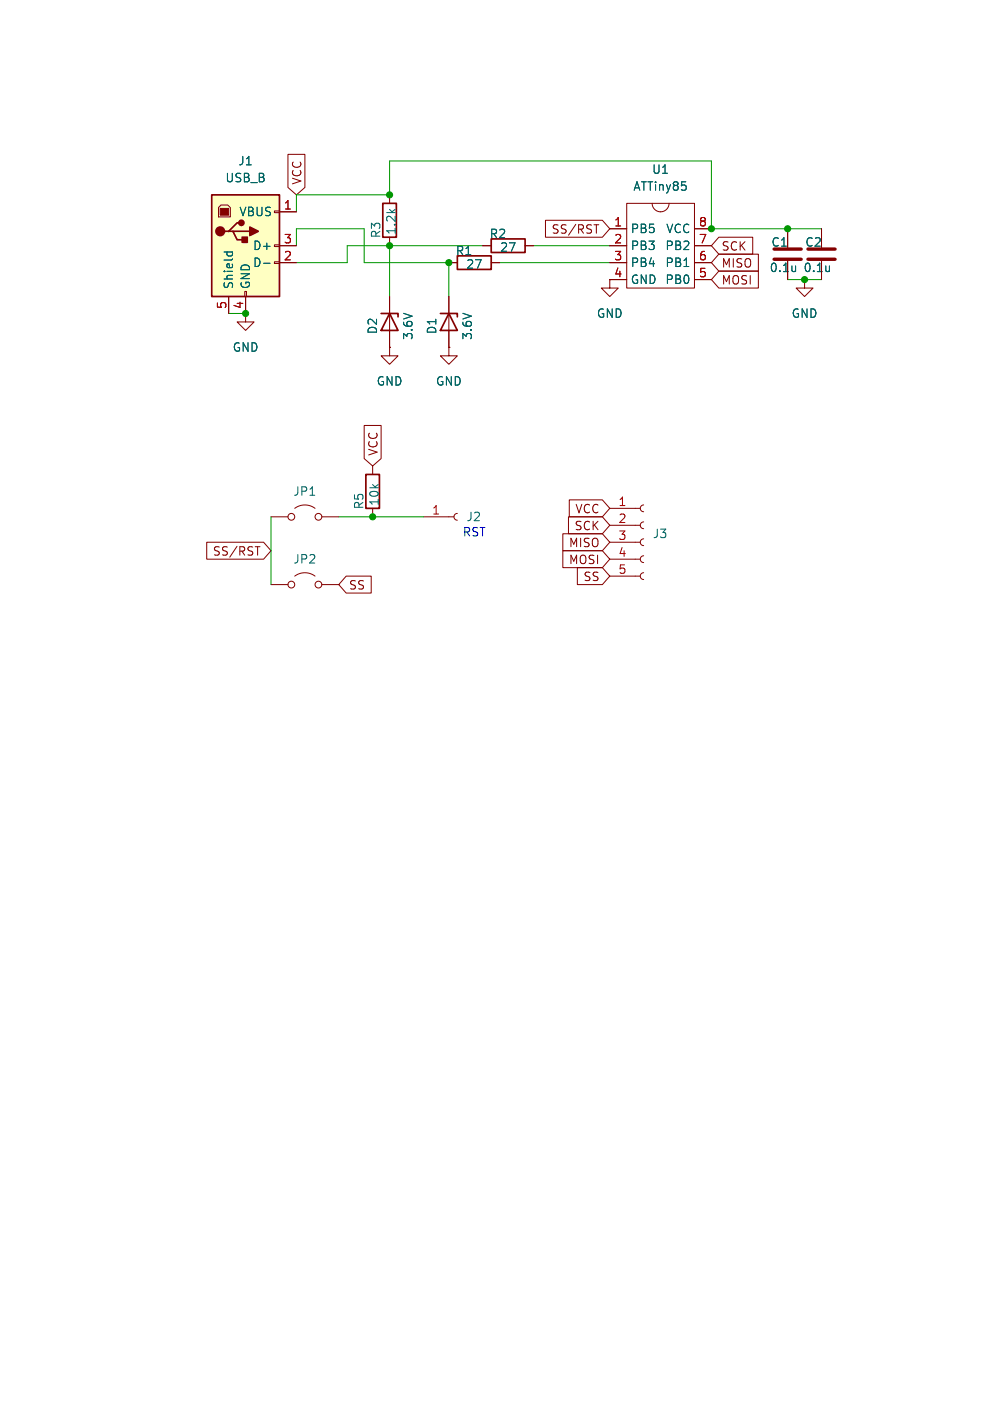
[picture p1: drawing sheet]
<svg xmlns="http://www.w3.org/2000/svg" width="148mm" height="210mm" viewBox="0 0 148 210" stroke-linecap="round" stroke-linejoin="round" font-family="sans-serif">
<path d="M121.2 37.3h4M121.2 38.9h4" fill="none" stroke="#840000" stroke-width=".51"/>
<g fill="none" stroke="#840000" stroke-width=".15">
<path d="M123.2 34.3v2.8M123.2 39.1v2.8M36.8 47v1.3h1.3l-1.3 1.2-1.2-1.2h1.2M58.4 52.1v1.2h1.3l-1.3 1.3-1.3-1.3h1.3M58.4 52.1h.1M58.4 44.5v7.6M67.3 52.1v1.2h1.3l-1.3 1.3-1.3-1.3h1.3M67.3 52.1h.1M67.3 44.5v7.6M63.5 77.5h4.6M68.6 77a.51 .51 0 0 0-.5 .5 .51 .51 0 0 0 .5 .5M91.4 76.2h4.6"/>
<path d="M91.4 78.7h4.6M96.5 75.7a.51 .51 0 0 0-.5 .5 .51 .51 0 0 0 .5 .5M96.5 78.2a.51 .51 0 0 0-.5 .5 .51 .51 0 0 0 .5 .5M40.6 87.6h2.6M44.2 86.4a2.54 2.54 0 0 1 3 0M48.3 87.6h2.5M91.4 81.3h4.6M91.4 83.8h4.6M91.4 86.4h4.6M96.5 80.8a.51 .51 0 0 0-.5 .5 .51 .51 0 0 0 .5 .5M96.5 83.3a.51 .51 0 0 0-.5 .5 .51 .51 0 0 0 .5 .5M96.5 85.9a.51 .51 0 0 0-.5 .5 .51 .51 0 0 0 .5 .5"/>
<circle cx="43.7" cy="87.6" r=".51"/>
<circle cx="47.8" cy="87.6" r=".51"/>
</g>
<path d="M124.4 39.9v.8M124.4 40.6l-.1 .1" fill="none" stroke="#006464" stroke-width=".15"/>
<path d="M57.1 47h2.6v.5M58.4 47l1.3 2.5h-2.6zM66 47h2.6v.5M67.3 47l1.3 2.5h-2.6z" fill="none" stroke="#840000" stroke-width=".25"/>
<path d="M31.7 29.2h10.2v15.3h-10.2z" fill="#ffffc2"/>
<path d="M31.7 29.2h10.2v15.3h-10.2zM34.3 34.7h.6l.7 1.2h1.2M34.9 34.7h2.6M36.2 33.4h-.6l-1.3 1.3h-.6M57.4 30.5h2v5.1h-2zM68.6 38.4h5.1v2h-5.1zM73.7 35.8h5v2h-5zM54.9 71.1h2v5.1h-2z" fill="none" stroke="#840000" stroke-width=".25"/>
<g fill="none" stroke="#840000" stroke-width=".15">
<path d="M32.8 31.1l.3-.4h1.1l.3 .4v1.4h-1.7zM41.1 31.6h.8v.3h-.8zM41.1 36.7h.8v.3h-.8zM41.1 39.2h.8v.3h-.8zM41.9 31.8h2.5M41.9 36.8h2.5M41.9 39.4h2.5M43.2 23.1h2.5v5l-1.3 1.1-1.2-1.1zM58.4 29.2v1.3M58.4 35.6v1.2M67.3 39.4h1.3M72.4 36.8h1.3"/>
<path d="M73.7 39.4h1.2M78.7 36.8h1.3M81.8 33h8.5l1.1 1.3-1.1 1.3h-8.5zM89.1 33.7h.7M91.4 36.8h2.6M91.4 39.4h2.6M91.4 34.3h2.6M94 30.5h10.1v12.7h-10.1zM97.8 30.5a1.27 1.27 0 0 0 1.3 1.3 1.27 1.27 0 0 0 1.2-1.3M104.1 36.8h2.6M104.1 39.4h2.6M104.1 34.3h2.6"/>
<path d="M107.8 38.1h5.9v2.5h-5.9l-1.1-1.2zM107.8 35.6h5.1v2.5h-5.1l-1.1-1.3zM118.1 34.3v2.8M118.1 39.1v2.8M123.2 34.3v2.8M123.2 39.1v2.8M34.3 44.5v2.5M36.7 43.7h.3v.8h-.3zM36.8 44.5v2.5M58.4 52.1h.1M58.4 44.5v2.5M58.4 49.5v2.6"/>
<path d="M67.3 52.1h.1M67.3 44.5v2.5M67.3 49.5v2.6M94 41.9h-2.6v1.3h1.3l-1.3 1.3-1.2-1.3h1.2M104.1 41.9h2.6M107.8 40.6h5.9v2.6h-5.9l-1.1-1.3zM120.6 41.9v1.3h1.3l-1.3 1.3-1.2-1.3h1.2M120.6 41.9h.1M40.6 77.5h2.6M44.2 76.2a2.54 2.54 0 0 1 3 0M48.3 77.5h2.5M54.6 63.8h2.6v4.9l-1.3 1.2-1.3-1.2z"/>
<path d="M55.9 69.9v1.2M55.9 76.2v1.3M85.2 77.5h5.1l1.1 1.2-1.1 1.3h-5.1zM85.4 74.9h4.9l1.1 1.3-1.1 1.3h-4.9zM31 81.3h8.5l1.1 1.3-1.1 1.2h-8.5zM38.3 82h.7M51.9 86.4h3.8v2.5h-3.8l-1.1-1.3zM84.4 82.5h5.9l1.1 1.3-1.1 1.3h-5.9zM84.4 80h5.9l1.1 1.3-1.1 1.3h-5.9zM86.6 85.1h3.7l1.1 1.3-1.1 1.2h-3.7z"/>
<circle cx="43.7" cy="77.5" r=".51"/>
<circle cx="47.8" cy="77.5" r=".51"/>
</g>
<path d="M33 31.2h1.3v1.1h-1.3z" fill="#840000" stroke="#840000" stroke-width=".15"/>
<g fill="#840000" stroke="#840000" stroke-width=".25">
<path d="M36.3 35.6h.8v.7h-.8z"/>
<path d="M37.5 34l1.2 .7-1.2 .6z"/>
<circle cx="33" cy="34.7" r=".63"/>
<circle cx="36.2" cy="33.4" r=".38"/>
</g>
<path d="M33.6 37.8h1.3M34.1 37.8l-.1 .3M34.8 37.8l.1 .3M39.5 39.5h1M119.3 39.9v.8M124.4 39.9v.8M119.3 40.6l-.1 .1M124.4 40.6l-.1 .1" fill="none" stroke="#006464" stroke-width=".15"/>
<path d="M116.1 37.3h4M116.1 38.9h4" fill="none" stroke="#840000" stroke-width=".51"/>
<path d="M44.4 36.8v-2.5h10.2v5.1h12.7v5.1M44.4 31.8v-2.6h14v-5.1h48.3v10.2h16.5M58.4 36.8v7.7M72.4 36.8h-20.3v2.6h-7.7M74.9 39.4h16.5M80 36.8h11.4M34.3 47h2.5M118.1 41.9h5.1M40.6 77.5v10.1M50.8 77.5h12.7" fill="none" stroke="#009600" stroke-width=".15"/>
<g fill="#009600" stroke="#009600" stroke-width=".15">
<circle cx="120.6" cy="41.9" r=".46"/>
<circle cx="118.1" cy="34.3" r=".46"/>
<circle cx="58.4" cy="36.8" r=".46"/>
<circle cx="67.3" cy="39.4" r=".46"/>
<circle cx="106.7" cy="34.3" r=".46"/>
<circle cx="58.4" cy="29.2" r=".46"/>
<circle cx="55.9" cy="77.5" r=".46"/>
<circle cx="36.8" cy="47" r=".46"/>
</g>
<g font-size="1.8" fill="#006464">
<text x="33.7" y="27.5">USB_B</text>
<text x="35.6" y="25">J1</text>
<text x="94.9" y="28.8">ATTiny85</text>
<text x="97.7" y="26.3">U1</text>
<text x="35.8" y="32.6">VBUS</text>
<text x="57.3" y="35.8" transform="rotate(-90 57.3 35.8)">R3</text>
<text x="59.5" y="35.3" transform="rotate(-90 59.5 35.3)">1.2k</text>
<text x="73.3" y="35.9">R2</text>
<text x="94.5" y="35.2">PB5</text>
<text x="99.8" y="35.2">VCC</text>
<text x="37.8" y="37.7">D+</text>
<text x="37.8" y="40.2">D-</text>
<text x="68.3" y="38.5">R1</text>
<text x="69.8" y="40.5">27</text>
<text x="74.9" y="37.9">27</text>
<text x="94.5" y="37.7">PB3</text>
<text x="94.5" y="40.2">PB4</text>
<text x="99.7" y="37.7">PB2</text>
<text x="99.7" y="40.2">PB1</text>
<text x="115.3" y="41">0.1u</text>
<text x="115.6" y="37.2">C1</text>
<text x="120.4" y="41">0.1u</text>
<text x="120.7" y="37.2">C2</text>
<text x="35.2" y="43.4" transform="rotate(-90 35.2 43.4)">Shield</text>
<text x="37.7" y="43.4" transform="rotate(-90 37.7 43.4)">GND</text>
<text x="89.4" y="47.9">GND</text>
<text x="94.5" y="42.8">GND</text>
<text x="99.7" y="42.8">PB0</text>
<text x="118.6" y="47.9">GND</text>
<text x="34.8" y="52.9">GND</text>
<text x="56.7" y="50.2" transform="rotate(-90 56.7 50.2)">D2</text>
<text x="62.1" y="51.1" transform="rotate(-90 62.1 51.1)">3.6V</text>
<text x="65.6" y="50.2" transform="rotate(-90 65.6 50.2)">D1</text>
<text x="71" y="51.1" transform="rotate(-90 71 51.1)">3.6V</text>
<text x="56.4" y="58">GND</text>
<text x="65.3" y="58">GND</text>
<text x="43.9" y="74.5">JP1</text>
<text x="54.7" y="76.4" transform="rotate(-90 54.7 76.4)">R5</text>
<text x="57" y="75.9" transform="rotate(-90 57 75.9)">10k</text>
<text x="69.9" y="78.3">J2</text>
<text x="97.8" y="80.9">J3</text>
<text x="43.9" y="84.7">JP2</text>
</g>
<g font-size="1.8" fill="#840000">
<text x="45.4" y="27.8" transform="rotate(-90 45.4 27.8)">VCC</text>
<text x="82.6" y="35.2">SS/RST</text>
<text x="92" y="41.7">4</text>
<text x="108.1" y="40.3">MISO</text>
<text x="108.1" y="37.8">SCK</text>
<text x="36.6" y="46.4" transform="rotate(-90 36.6 46.4)">4</text>
<text x="108.1" y="42.9">MOSI</text>
<text x="56.8" y="68.4" transform="rotate(-90 56.8 68.4)">VCC</text>
<text x="86.2" y="77.2">VCC</text>
<text x="31.8" y="83.5">SS/RST</text>
<text x="85.2" y="82.2">MISO</text>
<text x="86.1" y="79.7">SCK</text>
<text x="52.2" y="88.6">SS</text>
<text x="85.2" y="84.8">MOSI</text>
<text x="87.4" y="87.3">SS</text>
</g>
<g font-size="1.8" fill="#a90000">
<text x="42.5" y="31.5">1</text>
<text x="92" y="34">1</text>
<text x="104.7" y="34">8</text>
<text x="42.5" y="36.6">3</text>
<text x="42.5" y="39.1">2</text>
<text x="92" y="36.6">2</text>
<text x="92" y="39.1">3</text>
<text x="104.7" y="36.6">7</text>
<text x="104.7" y="39.1">6</text>
<text x="104.7" y="41.7">5</text>
<text x="34" y="46.4" transform="rotate(-90 34 46.4)">5</text>
<text x="64.7" y="77.2">1</text>
<text x="92.6" y="75.9">1</text>
<text x="92.6" y="78.5">2</text>
<text x="92.6" y="81">3</text>
<text x="92.6" y="83.6">4</text>
<text x="92.6" y="86.1">5</text>
</g>
<text font-size="1.8" fill="#0000c2" x="69.3" y="80.6">RST</text>
</svg>
